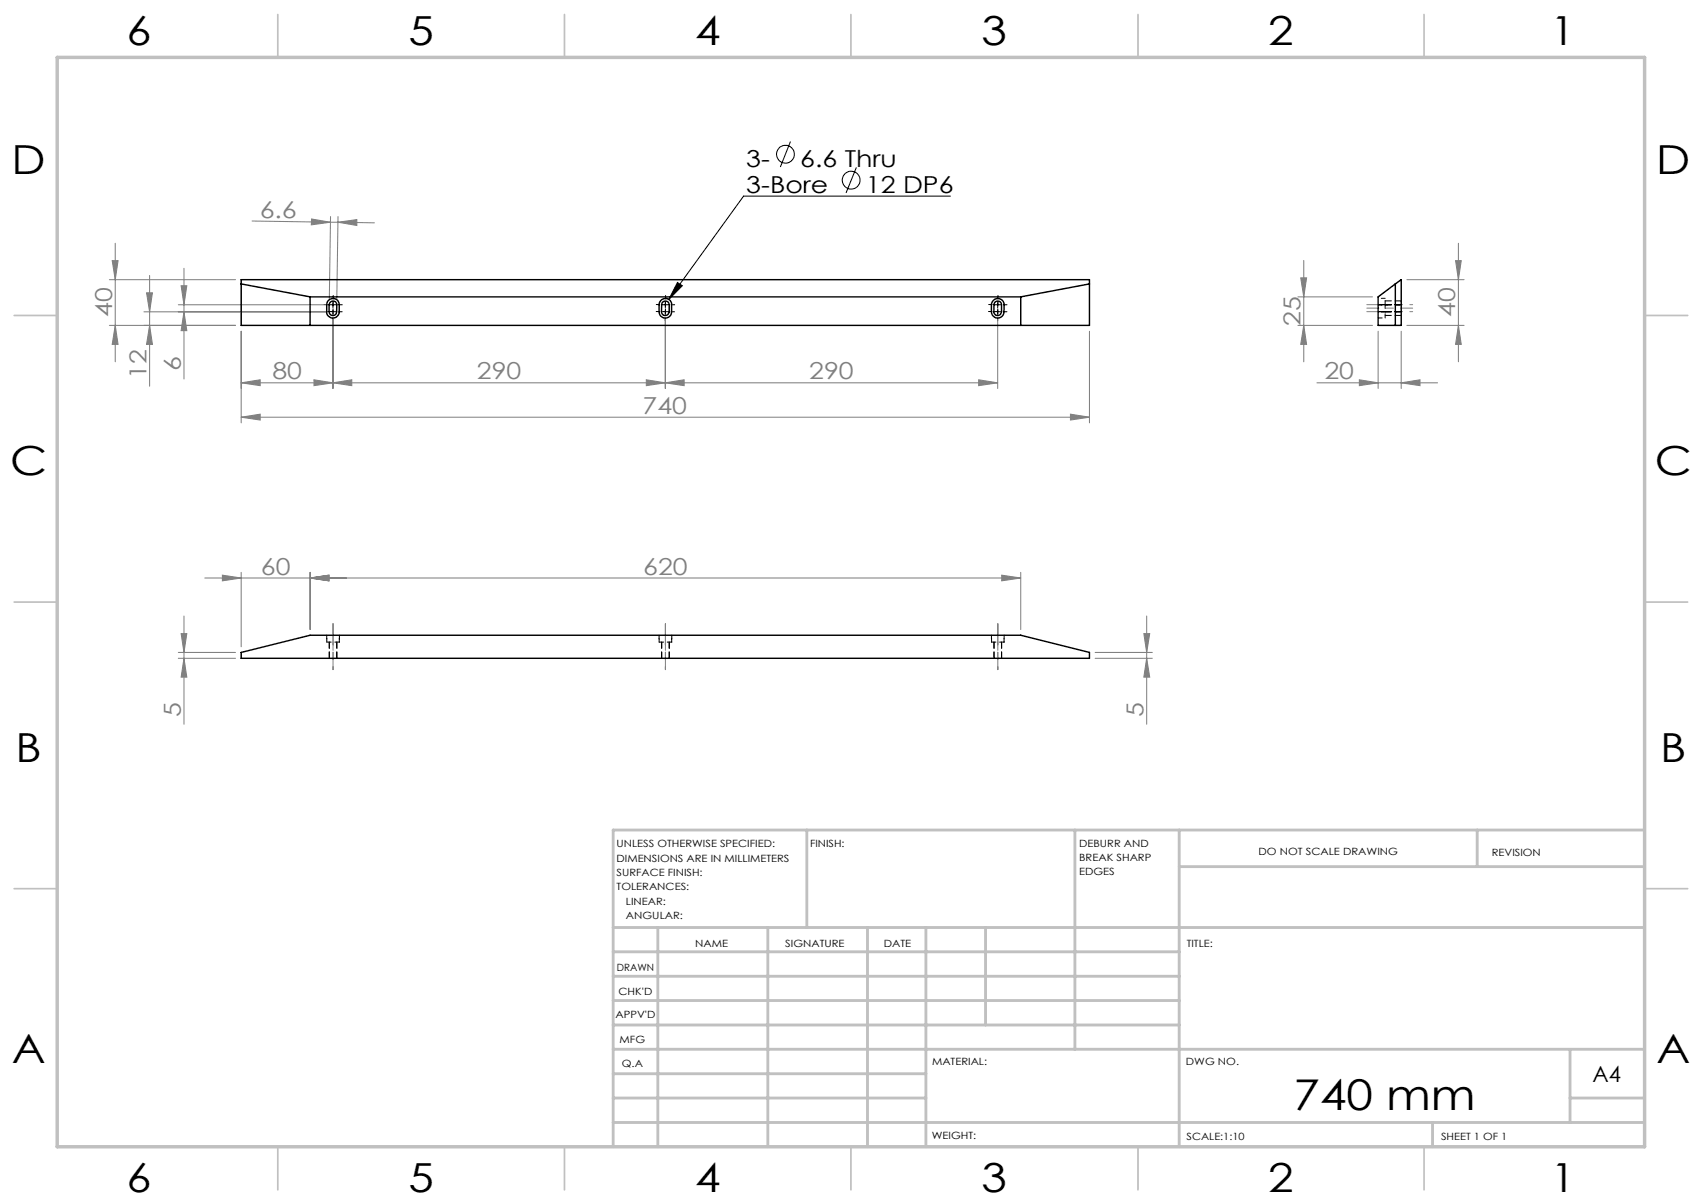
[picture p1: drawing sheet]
<svg xmlns="http://www.w3.org/2000/svg" width="297mm" height="210mm" viewBox="0 0 297 210" stroke-linecap="round" stroke-linejoin="round" font-family="sans-serif">
<g fill="none" stroke="#000" stroke-width=".18">
<path d="M137.9 24.7l-1.7 4.4M149.4 29.2l-1.8 4.4M165.8 34.2h-36l-13.1 18M57.6 53.2h1M58.1 52.7v.9M115.6 53.2h1M116.1 52.7v.9M118.2 49.3l.9 .5-2.4 2.4zM173.6 53.2h1M174.1 52.7v.9"/>
<circle cx="137.1" cy="26.9" r="1.55"/>
<circle cx="148.5" cy="31.4" r="1.55"/>
</g>
<g fill="none" stroke="#808080" stroke-width=".18">
<path d="M44 38.6l13.6 .2M54.4 38.2l3.2 .6-3.3 .4zM57.6 38.8h1.4M57.7 37.8l-.2 14.3M59 38.8l3.3-.5v1zM59 37.8l-.2 14.4M59 38.8l6.3 .1M19.1 56.8h22M19.1 48.8h22M19.6 45.5h1l-.5 3.3zM20.1 42.4v20.7M20.1 56.8l.5 3.3h-1z"/>
<path d="M25.1 54.4h32M25.6 51.1h1l-.5 3.3zM26.1 48v19.4M26.1 56.8l.5 3.3h-1zM31.1 53.2h26M31.6 49.8h1l-.5 3.4zM32.1 54.4l.5 3.3h-1zM32.1 46.8v19.3M42.1 57.8v16M58.1 55.4v12.4M116.1 55.4v12.4M174.1 55.4v12.4"/>
<path d="M190.1 57.8v16M226.5 56.8h13M226.5 51.8h13M227 48.5h1l-.5 3.3zM227.5 56.8l.5 3.3h-1zM227.5 45.4v17.7M240.5 57.8v10M244.5 57.8v10M245.5 56.8h10M245.5 48.8h10M254 45.5h1l-.5 3.3zM254.5 56.8l.5 3.3h-1z"/>
<path d="M254.5 42.4v20.7M42.1 66.8l3.3-.6v1.1zM42.1 72.8l3.3-.6v1.1zM42.1 66.8h132M42.1 72.8h148M54.8 66.2l3.3 .6-3.3 .5zM58.1 66.8l3.3-.6v1.1zM112.8 66.2l3.3 .6-3.3 .5zM116.1 66.8l3.3-.6v1.1zM170.8 66.2l3.3 .6-3.3 .5zM186.8 72.2l3.3 .6-3.3 .5zM229.8 66.8h21.1"/>
<path d="M237.2 66.2l3.3 .6-3.3 .5zM244.5 66.8l3.3-.6v1.1zM42.1 99.8v13M54.1 99.8v10M178.1 99.8v10M31.1 114.8h10M31.1 113.8h10M31.6 110.5h1l-.5 3.3zM32.1 114.8l.5 3.3h-1zM32.1 107.4v18.9M35.7 100.8h142.4M38.8 100.3l3.3 .5-3.3 .5z"/>
<path d="M54.1 100.8l3.3-.5v1zM174.8 100.3l3.3 .5-3.3 .5zM191.1 114.8h10M191.1 113.8h10M199.6 110.5h1l-.5 3.3zM200.1 114.8l.5 3.3h-1zM200.1 107.4v18.9"/>
</g>
<g fill="none" stroke="#000" stroke-width=".18" stroke-dasharray="15.2 1.3 1.3 1.3">
<path d="M57.1 54.3h-.6M57.1 53.1h-.6M58.1 55.4v.6M58.1 54.4v.5M58.1 54.4h.5M58.1 54.4v-.5M58.1 54.4h-.5M58.1 54.1v.6M58.1 53.4v-.6M58.1 52.1v-.6M59.1 54.4h.6M59.1 53.2h.6"/>
<path d="M115.1 54.3h-.6M115.1 53.1h-.6M116.1 55.4v.6M116.1 54.4v.5M116.1 54.4h.5M116.1 54.4v-.5M116.1 54.4h-.5M116.1 54.1v.6M116.1 53.4v-.6M116.1 52.1v-.6M117.1 54.4h.6M117.1 53.2h.6"/>
<path d="M173.1 54.3h-.6M173.1 53.1h-.6M174.1 55.4v.6M174.1 54.4v.5M174.1 54.4h.5M174.1 54.4v-.5M174.1 54.4h-.5M174.1 54.1v.6M174.1 53.4v-.6M174.1 52.1v-.6M175.1 54.4h.6M175.1 53.2h.6"/>
</g>
<path d="M246.5 54.4h-4.8M246.5 53.1h-4.8M58.1 116.8v-4.8M116.1 116.8v-4.8M174.1 116.8v-4.8" fill="none" stroke="#808080" stroke-width=".18" stroke-dasharray="15.2 1.3 1.3 1.3" stroke-dashoffset="14.7"/>
<path d="M241.7 54.4h-3.2M241.7 53.1h-3.2M58.1 112v-3.2M116.1 112v-3.2M174.1 112v-3.2" fill="none" stroke="#808080" stroke-width=".18" stroke-dasharray="15.2 1.3 1.3 1.3"/>
<path d="M238.5 53.7h8M58.1 108.8v8M116.1 108.8v8M174.1 108.8v8" fill="none" stroke="#808080" stroke-width=".18" stroke-dasharray="15.2 1.3 1.3 1.3" stroke-dashoffset="13.1"/>
<path d="M287 55h7.5M287 144.8v55.2h-187.2" fill="none" stroke="#c0c0c0" stroke-width=".18"/>
<g fill="none" stroke="#c0c0c0" stroke-width=".5">
<path d="M140.8 144.8v17M187.6 144.8v38.2M205.8 144.8v55.2M205.8 151.2h81.2M257.8 144.8v6.4M287 144.8h-180v55.2M107 161.8h180M107 178.8h98.8M107 174.5h98.8M107 170.3h98.8M107 166h98.8M114.8 161.8v38.2"/>
<path d="M134 161.8v38.2M151.4 161.8v38.2M161.6 161.8v38.2M172 161.8v17M107 195.8h180M107 191.5h54.6M107 187.3h54.6M107 183h180M250 195.8v4.2M274 191.5h13M274 183v12.8"/>
</g>
<g fill="none" stroke="#c0c0c0" stroke-width=".3">
<path d="M48.5 2.5v7.5M98.5 2.5v7.5M148.5 2.5v7.5M198.6 2.5v7.5M248.5 2.5v7.5M2.5 55h7.5M287 55h7.5M2.5 105h7.5M287 105h7.5M2.5 155h7.5M287 155h7.5M48.5 200v7.5"/>
<path d="M98.5 200v7.5M148.5 200v7.5M198.6 200v7.5M248.5 200v7.5"/>
</g>
<path d="M10 10h277v190h-277z" fill="none" stroke="#c0c0c0" stroke-width=".6"/>
<path d="M118.2 49.3l.9 .5-2.4 2.4z" fill="#000"/>
<g fill="#808080">
<path d="M42.1 66.8l3.3-.6v1.1zM54.8 66.2l3.3 .6-3.3 .5zM58.1 66.8l3.3-.6v1.1zM112.8 66.2l3.3 .6-3.3 .5zM116.1 66.8l3.3-.6v1.1zM170.8 66.2l3.3 .6-3.3 .5zM42.1 72.8l3.3-.6v1.1zM186.8 72.2l3.3 .6-3.3 .5zM38.8 100.3l3.3 .5-3.3 .5zM54.1 100.8l3.3-.5v1zM54.1 100.8l3.3-.5v1zM174.8 100.3l3.3 .5-3.3 .5zM237.2 66.2l3.3 .6-3.3 .5zM244.5 66.8l3.3-.6v1.1z"/>
<path d="M26.1 56.8l.5 3.3h-1zM25.6 51.1h1l-.5 3.3zM32.1 54.4l.5 3.3h-1zM31.6 49.8h1l-.5 3.4zM32.1 114.8l.5 3.3h-1zM31.6 110.5h1l-.5 3.3zM200.1 114.8l.5 3.3h-1zM199.6 110.5h1l-.5 3.3z"/>
<path d="M19.6 45.5h1l-.5 3.3zM20.1 56.8l.5 3.3h-1zM227 48.5h1l-.5 3.3zM227.5 56.8l.5 3.3h-1zM254 45.5h1l-.5 3.3zM254.5 56.8l.5 3.3h-1z"/>
<path d="M54.4 38.2l3.2 .6-3.3 .4zM59 38.8l3.3-.5v1z"/>
</g>
<g fill="none" stroke="#000" stroke-width=".25">
<path d="M42.1 48.8h148v8h-148zM42.1 49.5l12 2.3M54.1 51.8h124M54.1 51.8v5M57.3 52.4a1.09 1.09 0 0 1 1.2-.3 1.09 1.09 0 0 1 .7 1.1v1.2a1.09 1.09 0 0 1-1.1 1.1 1.09 1.09 0 0 1-1.1-1.1 2.1 2.1 0 0 1 .3-2zM57.6 52.7a.67 .67 0 0 1 .7-.2 .67 .67 0 0 1 .5 .7l-.1 1.2a.65 .65 0 0 1-.6 .6 .65 .65 0 0 1-.7-.6v-1.2zM115.4 52.4a1.07 1.07 0 0 1 1.1-.3 1.07 1.07 0 0 1 .7 1.1 2.14 2.14 0 0 1-.3 2 1.09 1.09 0 0 1-1.2 .2 1.09 1.09 0 0 1-.7-1v-1.5zM115.6 52.7a.67 .67 0 0 1 .7-.2 .67 .67 0 0 1 .5 .7v1.2a.67 .67 0 0 1-.7 .6 .67 .67 0 0 1-.7-.6l.1-1.2zM173.4 52.4a1.1 1.1 0 0 1 1.1-.3 1.1 1.1 0 0 1 .7 1.1 2.24 2.24 0 0 1-.3 2 1.09 1.09 0 0 1-1.2 .2 1.09 1.09 0 0 1-.7-1v-1.5zM173.6 52.7a.67 .67 0 0 1 .7-.2 .67 .67 0 0 1 .5 .7v1.2a.67 .67 0 0 1-.7 .6 .67 .67 0 0 1-.7-.6l.1-1.2zM178.1 51.8v5M190.1 49.5l-12 2.3"/>
<path d="M240.5 51.8l4-3v8h-4zM243.5 49.5v7.3M42.1 113.8l12-3h124l12 3v1h-148z"/>
</g>
<g fill="none" stroke="#000" stroke-width=".18" stroke-dasharray="1.3 .6" stroke-dashoffset=".6">
<path d="M240.5 53.2h1.2M240.5 54.3h1.2M240.5 55.5h1.2M241.7 53.1h-1.2M241.7 53.2v-1.2M241.7 53.2v1.2M241.7 54.4h-1.2M241.7 52h-1.2M57 110.8v1.2M57 112v-1.2M59.2 112v-1.2M59.2 110.8v1.2"/>
<path d="M115 110.8v1.2M115 112v-1.2M117.2 112v-1.2M117.2 110.8v1.2M173 110.8v1.2M173 112v-1.2M175.2 112v-1.2M175.2 110.8v1.2"/>
</g>
<path d="M241.7 55.5v-1.1M57 112h2.2M115 112h2.2M173 112h2.2" fill="none" stroke="#000" stroke-width=".18" stroke-dasharray="1.3 .6" stroke-dashoffset=".5"/>
<g fill="none" stroke="#000" stroke-width=".18" stroke-dasharray="1.3 .6" stroke-dashoffset=".2">
<path d="M241.7 53.1h2.8M241.7 54.3h2.8M241.7 55h2.8M244.5 53.1h-2.8M244.5 54.4h-2.8M244.5 52.5h-2.8M57.4 112v2.8M57.5 114.8v-2.8M58.8 114.8v-2.8M58.8 112v2.8M115.4 112v2.8M115.5 114.8v-2.8"/>
<path d="M116.8 114.8v-2.8M116.8 112v2.8M173.4 112v2.8M173.5 114.8v-2.8M174.8 114.8v-2.8M174.8 112v2.8"/>
</g>
<path d="M59.2 112h.1M117.2 112h.1M175.2 112h.1" fill="none" stroke="#000" stroke-width=".18" stroke-dasharray="1.3 .6"/>
<text font-size="7.4" x="225.7" y="193.5">740 mm</text>
<g font-size="7">
<text x="22.1" y="7.9">6</text>
<text x="71.3" y="7.9">5</text>
<text x="121.3" y="7.9">4</text>
<text x="171.3" y="7.9">3</text>
<text x="221.3" y="7.9">2</text>
<text x="270.5" y="7.9">1</text>
<text x="2" y="30.4">D</text>
<text x="289" y="30.4">D</text>
<text x="1.8" y="82.9">C</text>
<text x="288.7" y="82.9">C</text>
<text x="2.7" y="132.9">B</text>
<text x="289.7" y="132.9">B</text>
<text x="2" y="185.4">A</text>
<text x="289" y="185.4">A</text>
<text x="22.1" y="207.9">6</text>
<text x="71.3" y="207.9">5</text>
<text x="121.3" y="207.9">4</text>
<text x="171.3" y="207.9">3</text>
<text x="221.3" y="207.9">2</text>
<text x="270.5" y="207.9">1</text>
</g>
<g font-size="4.1">
<text x="130.2" y="29.1">3-</text>
<text x="139.6" y="29.1">6.6 Thru</text>
<text x="130.2" y="33.6">3-Bore</text>
<text x="151.1" y="33.6">12 DP6</text>
</g>
<g font-size="4.1" fill="#808080">
<text x="45.3" y="38" transform="rotate(1 45.3 38)">6.6</text>
<text x="19.5" y="55.3" transform="rotate(-90 19.5 55.3)">40</text>
<text x="226.9" y="56.8" transform="rotate(-90 226.9 56.8)">25</text>
<text x="253.9" y="55.3" transform="rotate(-90 253.9 55.3)">40</text>
<text x="31.5" y="64.8" transform="rotate(-90 31.5 64.8)">6</text>
<text x="25.5" y="66.1" transform="rotate(-90 25.5 66.1)">12</text>
<text x="47.5" y="66.2">80</text>
<text x="83.2" y="66.2">290</text>
<text x="141.2" y="66.2">290</text>
<text x="231.1" y="66.2">20</text>
<text x="112.1" y="72.2">740</text>
<text x="45.5" y="100.2">60</text>
<text x="112.2" y="100.2">620</text>
<text x="31.5" y="125" transform="rotate(-90 31.5 125)">5</text>
<text x="199.5" y="125" transform="rotate(-90 199.5 125)">5</text>
</g>
<text font-size="3.9" x="277.9" y="188.8">A4</text>
<g font-size="1.7">
<text x="107.6" y="147.8">UNLESS OTHERWISE SPECIFIED:</text>
<text x="141.4" y="147.8">FINISH:</text>
<text x="188.3" y="147.7">DEBURR AND</text>
<text x="219.6" y="149.2">DO NOT SCALE DRAWING</text>
<text x="260.3" y="149.4">REVISION</text>
<text x="107.6" y="150.3">DIMENSIONS ARE IN MILLIMETERS</text>
<text x="107.6" y="152.8">SURFACE FINISH:</text>
<text x="107.6" y="155.3">TOLERANCES:</text>
<text x="188.3" y="150.2">BREAK SHARP</text>
<text x="188.3" y="152.7">EDGES</text>
<text x="109.2" y="157.8">LINEAR:</text>
<text x="109.2" y="160.3">ANGULAR:</text>
<text x="121.3" y="165.2">NAME</text>
<text x="137" y="165.1">SIGNATURE</text>
<text x="154.2" y="165.1">DATE</text>
<text x="207.1" y="165.1">TITLE:</text>
<text x="107.6" y="169.3">DRAWN</text>
<text x="107.9" y="173.5">CHK'D</text>
<text x="107.4" y="177.6">APPV'D</text>
<text x="108.1" y="182">MFG</text>
<text x="162.6" y="185.7">MATERIAL:</text>
<text x="207" y="185.7">DWG NO.</text>
<text x="108.5" y="186.2">Q.A</text>
<text x="162.6" y="198.7">WEIGHT:</text>
<text x="207.1" y="198.8">SCALE:1:10</text>
<text x="251.5" y="198.8">SHEET 1 OF 1</text>
</g>
</svg>
